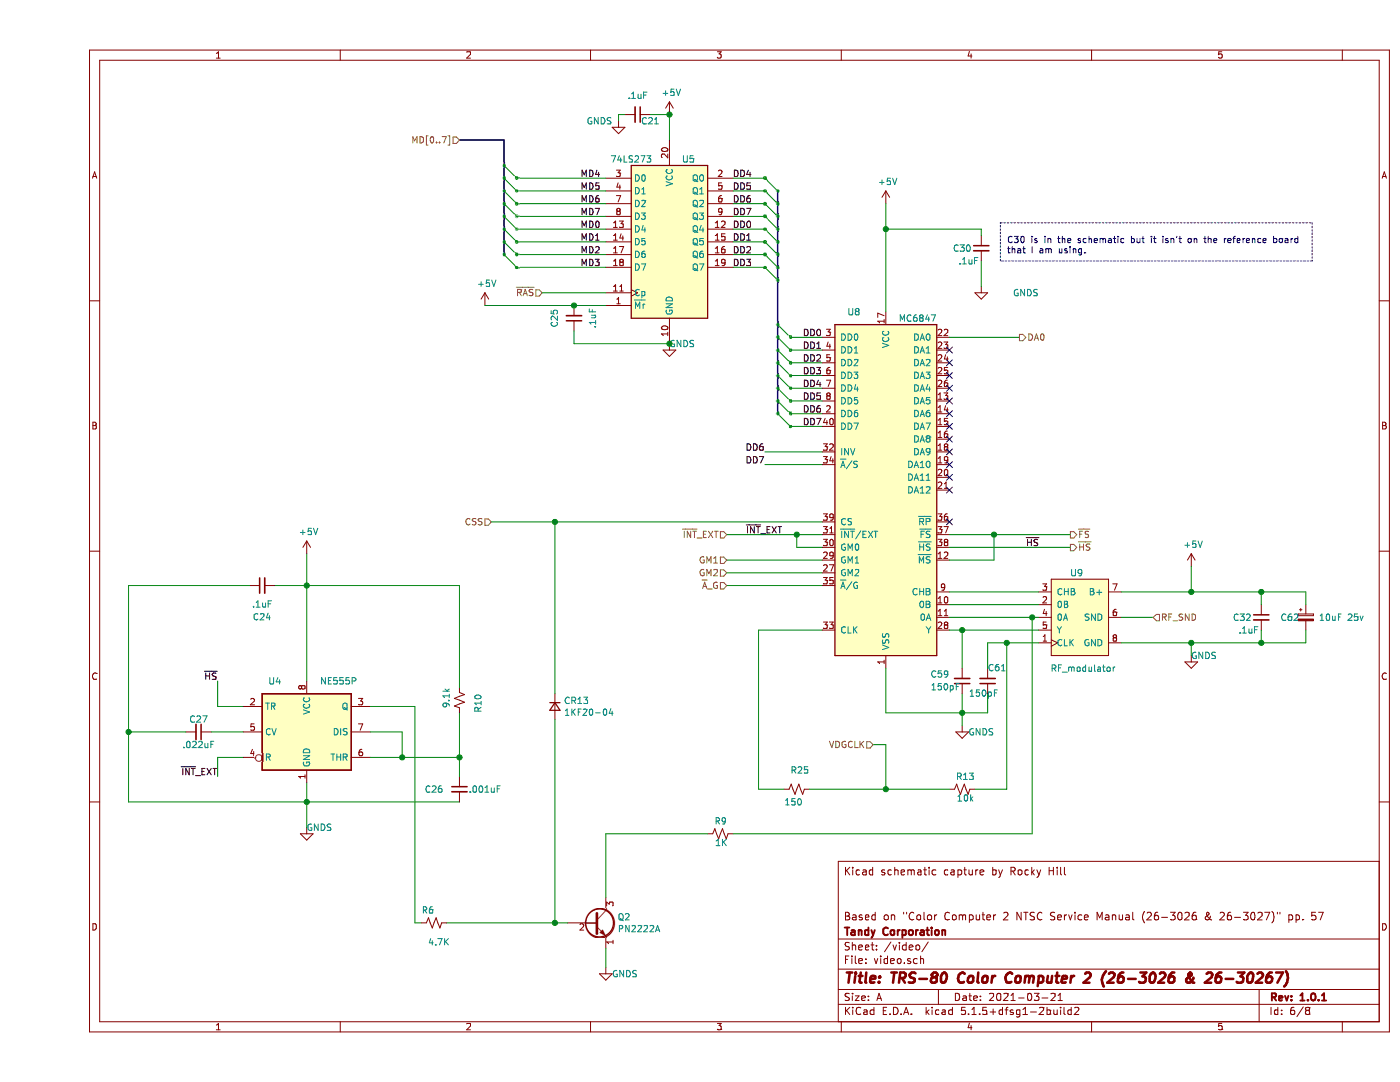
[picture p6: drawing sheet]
EESchema Schematic File Version 4
EELAYER 30 0
EELAYER END
$Descr A 11000 8500
encoding utf-8
Sheet 6 8
Title "TRS-80 Color Computer 2 (26-3026 & 26-30267)"
Date "2021-03-21"
Rev "1.0.1"
Comp "Tandy Corporation"
Comment1 "Based on \"Color Computer 2 NTSC Service Manual (26-3026 & 26-3027)\" pp. 57"
Comment2 ""
Comment3 ""
Comment4 "Kicad schematic capture by Rocky Hill"
$EndDescr
$Comp
L Video_Motorola:MC6847 U8
U 1 1
P 6650 3850
F 0 "U8" H 6400 5250 50  0000 C CNN
F 1 "MC6847" H 6900 5200 50  0000 C CNN
F 2 "Package_DIP:DIP-40_W15.24mm_Socket" H 6650 2350 50  0001 C CNN
F 3 "http://www.colorcomputerarchive.com/coco/Documents/Datasheets/MC6847 MOS Video Display Generator (Motorola).pdf" H 6550 5275 50  0001 C CNN
F 4 "http://www.on-shore.com/wp-content/uploads/2015/09/ipg2.pdf" H 6650 3850 50  0001 C CNN "Datasheet"
F 5 "digikey" H 6650 3850 50  0001 C CNN "Vendor"
F 6 "ED3048-5-ND" H 6650 3850 50  0001 C CNN "Vendor part#"
F 7 "ED40DT" H 6650 3850 50  0001 C CNN "Manufacturer part#"
	1    6650 3850
	1    0    0    -1  
$EndComp
Wire Wire Line
	5900 2650 6150 2650
Wire Wire Line
	6150 2750 5900 2750
Wire Wire Line
	5900 2850 6150 2850
Wire Wire Line
	6150 2950 5900 2950
Wire Wire Line
	5900 3050 6150 3050
Wire Wire Line
	6150 3150 5900 3150
Wire Wire Line
	5900 3250 6150 3250
Wire Wire Line
	6150 3350 5900 3350
Wire Wire Line
	5700 1400 5450 1400
Wire Wire Line
	5450 1500 5700 1500
Wire Wire Line
	5700 1600 5450 1600
Wire Wire Line
	5450 1700 5700 1700
Wire Wire Line
	5700 1800 5450 1800
Wire Wire Line
	5450 1900 5700 1900
Wire Wire Line
	5700 2000 5450 2000
Wire Wire Line
	5450 2100 5700 2100
Text Label 5600 1400 2    50   ~ 0
DD4
Text Label 5600 1500 2    50   ~ 0
DD5
Text Label 5600 1600 2    50   ~ 0
DD6
Text Label 5600 1700 2    50   ~ 0
DD7
Text Label 5600 1800 2    50   ~ 0
DD0
Text Label 5600 1900 2    50   ~ 0
DD1
Text Label 5600 2000 2    50   ~ 0
DD2
Text Label 5600 2100 2    50   ~ 0
DD3
$Comp
L power:GNDS #PWR?
U 1 1
P 4950 2700
AR Path="/602A51A8/606BF32A" Ref="#PWR?"  Part="1" 
AR Path="/60308A73/606BF32A" Ref="#PWR?"  Part="1" 
AR Path="/603E4732/606BF32A" Ref="#PWR?"  Part="1" 
AR Path="/603D345E/606BF32A" Ref="#PWR?"  Part="1" 
AR Path="/603D560B/606BF32A" Ref="#PWR0113"  Part="1" 
F 0 "#PWR0113" H 4950 2450 50  0001 C CNN
F 1 "GNDS" H 5050 2700 50  0000 C CNN
F 2 "" H 4950 2700 50  0001 C CNN
F 3 "" H 4950 2700 50  0001 C CNN
	1    4950 2700
	1    0    0    -1  
$EndComp
Text Label 4250 1400 0    50   ~ 0
MD4
Text Label 4250 1500 0    50   ~ 0
MD5
Text Label 4250 1600 0    50   ~ 0
MD6
Text Label 4250 1700 0    50   ~ 0
MD7
Text Label 4250 1800 0    50   ~ 0
MD0
Text Label 4250 1900 0    50   ~ 0
MD1
Text Label 4250 2000 0    50   ~ 0
MD2
Text Label 4250 2100 0    50   ~ 0
MD3
$Comp
L power:+5V #PWR?
U 1 1
P 4950 900
AR Path="/602A51A8/606BF338" Ref="#PWR?"  Part="1" 
AR Path="/60308A73/606BF338" Ref="#PWR?"  Part="1" 
AR Path="/603E4732/606BF338" Ref="#PWR?"  Part="1" 
AR Path="/603D345E/606BF338" Ref="#PWR?"  Part="1" 
AR Path="/603D560B/606BF338" Ref="#PWR0114"  Part="1" 
F 0 "#PWR0114" H 4950 750 50  0001 C CNN
F 1 "+5V" H 4965 1073 50  0000 C CNN
F 2 "" H 4950 900 50  0001 C CNN
F 3 "" H 4950 900 50  0001 C CNN
	1    4950 900 
	1    0    0    -1  
$EndComp
$Comp
L Device:C_Small C?
U 1 1
P 4700 900
AR Path="/602A51A8/606BF340" Ref="C?"  Part="1" 
AR Path="/60308A73/606BF340" Ref="C?"  Part="1" 
AR Path="/603E4732/606BF340" Ref="C?"  Part="1" 
AR Path="/603D345E/606BF340" Ref="C?"  Part="1" 
AR Path="/603D560B/606BF340" Ref="C21"  Part="1" 
F 0 "C21" V 4750 1000 50  0000 C CNN
F 1 ".1uF" V 4550 900 50  0000 C CNN
F 2 "Capacitor_THT:C_Axial_L3.8mm_D2.6mm_P10.00mm_Horizontal" H 4700 900 50  0001 C CNN
F 3 "https://www.vishay.com/docs/45164/aseries.pdf" H 4700 900 50  0001 C CNN
F 4 "digikey" V 4700 900 50  0001 C CNN "Vendor"
F 5 "1109PHCT-ND" V 4700 900 50  0001 C CNN "Vendor part#"
F 6 "A104K15X7RF5TAA" V 4700 900 50  0001 C CNN "Manufacturer part#"
	1    4700 900 
	0    1    1    0   
$EndComp
Wire Wire Line
	4950 900  4800 900 
Wire Wire Line
	4950 900  4950 1100
Connection ~ 4950 900 
$Comp
L power:GNDS #PWR?
U 1 1
P 4550 950
AR Path="/602A51A8/606BF349" Ref="#PWR?"  Part="1" 
AR Path="/60308A73/606BF349" Ref="#PWR?"  Part="1" 
AR Path="/603E4732/606BF349" Ref="#PWR?"  Part="1" 
AR Path="/603D345E/606BF349" Ref="#PWR?"  Part="1" 
AR Path="/603D560B/606BF349" Ref="#PWR0115"  Part="1" 
F 0 "#PWR0115" H 4550 700 50  0001 C CNN
F 1 "GNDS" H 4400 950 50  0000 C CNN
F 2 "" H 4550 950 50  0001 C CNN
F 3 "" H 4550 950 50  0001 C CNN
	1    4550 950 
	1    0    0    -1  
$EndComp
Wire Wire Line
	4600 900  4550 900 
Wire Wire Line
	4550 900  4550 950 
$Comp
L Device:C_Small C?
U 1 1
P 4200 2500
AR Path="/602A51A8/606BF353" Ref="C?"  Part="1" 
AR Path="/60308A73/606BF353" Ref="C?"  Part="1" 
AR Path="/603E4732/606BF353" Ref="C?"  Part="1" 
AR Path="/603D345E/606BF353" Ref="C?"  Part="1" 
AR Path="/603D560B/606BF353" Ref="C25"  Part="1" 
F 0 "C25" V 4350 2500 50  0000 C CNN
F 1 ".1uF" V 4050 2500 50  0000 C CNN
F 2 "Capacitor_THT:C_Axial_L3.8mm_D2.6mm_P10.00mm_Horizontal" H 4200 2500 50  0001 C CNN
F 3 "https://www.vishay.com/docs/45164/aseries.pdf" H 4200 2500 50  0001 C CNN
F 4 "digikey" V 4200 2500 50  0001 C CNN "Vendor"
F 5 "1109PHCT-ND" V 4200 2500 50  0001 C CNN "Vendor part#"
F 6 "A104K15X7RF5TAA" V 4200 2500 50  0001 C CNN "Manufacturer part#"
	1    4200 2500
	-1   0    0    1   
$EndComp
Wire Wire Line
	3950 2300 4450 2300
Wire Wire Line
	4450 2100 3750 2100
Wire Wire Line
	3750 2000 4450 2000
Wire Wire Line
	4450 1900 3750 1900
Wire Wire Line
	3750 1800 4450 1800
Wire Wire Line
	4450 1700 3750 1700
Wire Wire Line
	3750 1600 4450 1600
Wire Wire Line
	4450 1500 3750 1500
Wire Wire Line
	3750 1400 4450 1400
$Comp
L power:+5V #PWR?
U 1 1
P 3500 2400
AR Path="/602A51A8/606BF363" Ref="#PWR?"  Part="1" 
AR Path="/60308A73/606BF363" Ref="#PWR?"  Part="1" 
AR Path="/603E4732/606BF363" Ref="#PWR?"  Part="1" 
AR Path="/603D345E/606BF363" Ref="#PWR?"  Part="1" 
AR Path="/603D560B/606BF363" Ref="#PWR0116"  Part="1" 
F 0 "#PWR0116" H 3500 2250 50  0001 C CNN
F 1 "+5V" H 3515 2573 50  0000 C CNN
F 2 "" H 3500 2400 50  0001 C CNN
F 3 "" H 3500 2400 50  0001 C CNN
	1    3500 2400
	1    0    0    -1  
$EndComp
Wire Wire Line
	3500 2400 4200 2400
Connection ~ 4200 2400
Wire Wire Line
	4200 2400 4450 2400
Wire Wire Line
	4200 2600 4200 2700
Wire Wire Line
	4200 2700 4950 2700
$Comp
L 74xx:74LS273 U?
U 1 1
P 4950 1900
AR Path="/603D345E/606BF371" Ref="U?"  Part="1" 
AR Path="/603D560B/606BF371" Ref="U5"  Part="1" 
F 0 "U5" H 5100 2550 50  0000 C CNN
F 1 "74LS273" H 4650 2550 50  0000 C CNN
F 2 "Package_DIP:DIP-20_W7.62mm_Socket" H 4950 1900 50  0001 C CNN
F 3 "http://www.ti.com/lit/gpn/sn74LS273" H 4950 1900 50  0001 C CNN
F 4 "http://www.cnctech.us/pdfs/243-XX-1-XX_.pdf" H 4950 1900 50  0001 C CNN "Datasheet"
F 5 "digikey" H 4950 1900 50  0001 C CNN "Vendor"
F 6 "1175-1479-ND" H 4950 1900 50  0001 C CNN "Vendor part#"
F 7 "243-20-1-03" H 4950 1900 50  0001 C CNN "Manufacturer part#"
F 8 "digikey" H 4950 1900 50  0001 C CNN "Vendor"
F 9 "296-1657-5-ND" H 4950 1900 50  0001 C CNN "Vendor 2nd part#"
F 10 "SN74LS273N" H 4950 1900 50  0001 C CNN "Manufacturer 2nd part#"
	1    4950 1900
	1    0    0    -1  
$EndComp
Connection ~ 4950 2700
Text Label 6150 3050 2    50   ~ 0
DD4
Text Label 6150 3150 2    50   ~ 0
DD5
Text Label 6150 3250 2    50   ~ 0
DD6
Text Label 6150 3350 2    50   ~ 0
DD7
Text Label 6150 2650 2    50   ~ 0
DD0
Text Label 6150 2850 2    50   ~ 0
DD2
Text Label 6150 2950 2    50   ~ 0
DD3
Text Label 6150 2750 2    50   ~ 0
DD1
Entry Wire Line
	5800 3250 5900 3350
Entry Wire Line
	5800 3150 5900 3250
Entry Wire Line
	5800 3050 5900 3150
Entry Wire Line
	5800 2950 5900 3050
Entry Wire Line
	5800 2850 5900 2950
Entry Wire Line
	5800 2750 5900 2850
Entry Wire Line
	5800 2650 5900 2750
Entry Wire Line
	5800 2550 5900 2650
Entry Wire Line
	5700 2100 5800 2200
Entry Wire Line
	5700 2000 5800 2100
Entry Wire Line
	5700 1900 5800 2000
Entry Wire Line
	5700 1800 5800 1900
Entry Wire Line
	5700 1700 5800 1800
Entry Wire Line
	5700 1600 5800 1700
Entry Wire Line
	5700 1500 5800 1600
Entry Wire Line
	5700 1400 5800 1500
Entry Wire Line
	3650 1300 3750 1400
Entry Wire Line
	3650 1400 3750 1500
Entry Wire Line
	3650 1500 3750 1600
Entry Wire Line
	3650 1600 3750 1700
Entry Wire Line
	3650 1700 3750 1800
Entry Wire Line
	3650 1800 3750 1900
Entry Wire Line
	3650 1900 3750 2000
Entry Wire Line
	3650 2000 3750 2100
Wire Bus Line
	3650 1100 3300 1100
Text HLabel 3300 1100 0    50   Input ~ 0
MD[0..7]
$Comp
L RF_Module_Tandy:RF_modulator U9
U 1 1
P 8100 4400
F 0 "U9" H 8150 4300 50  0000 C CNN
F 1 "RF_modulator" H 8200 3550 50  0000 C CNN
F 2 "coco2:coco2_vertical_rf_sheild_3" H 8100 4400 50  0001 C CNN
F 3 "" H 8100 4400 50  0001 C CNN
	1    8100 4400
	1    0    0    -1  
$EndComp
Wire Wire Line
	7850 4850 7800 4850
Wire Wire Line
	7150 4750 7850 4750
$Comp
L power:+5V #PWR?
U 1 1
P 6650 1600
AR Path="/602A51A8/607B2D84" Ref="#PWR?"  Part="1" 
AR Path="/60308A73/607B2D84" Ref="#PWR?"  Part="1" 
AR Path="/603E4732/607B2D84" Ref="#PWR?"  Part="1" 
AR Path="/603D345E/607B2D84" Ref="#PWR?"  Part="1" 
AR Path="/603D560B/607B2D84" Ref="#PWR0132"  Part="1" 
F 0 "#PWR0132" H 6650 1450 50  0001 C CNN
F 1 "+5V" H 6665 1773 50  0000 C CNN
F 2 "" H 6650 1600 50  0001 C CNN
F 3 "" H 6650 1600 50  0001 C CNN
	1    6650 1600
	1    0    0    -1  
$EndComp
$Comp
L power:GNDS #PWR?
U 1 1
P 7250 5700
AR Path="/602A51A8/607B6B60" Ref="#PWR?"  Part="1" 
AR Path="/60308A73/607B6B60" Ref="#PWR?"  Part="1" 
AR Path="/603E4732/607B6B60" Ref="#PWR?"  Part="1" 
AR Path="/603D345E/607B6B60" Ref="#PWR?"  Part="1" 
AR Path="/603D560B/607B6B60" Ref="#PWR0134"  Part="1" 
F 0 "#PWR0134" H 7250 5450 50  0001 C CNN
F 1 "GNDS" H 7400 5650 50  0000 C CNN
F 2 "" H 7250 5700 50  0001 C CNN
F 3 "" H 7250 5700 50  0001 C CNN
	1    7250 5700
	1    0    0    -1  
$EndComp
$Comp
L power:GNDS #PWR?
U 1 1
P 9050 5150
AR Path="/602A51A8/607B84AF" Ref="#PWR?"  Part="1" 
AR Path="/60308A73/607B84AF" Ref="#PWR?"  Part="1" 
AR Path="/603E4732/607B84AF" Ref="#PWR?"  Part="1" 
AR Path="/603D345E/607B84AF" Ref="#PWR?"  Part="1" 
AR Path="/603D560B/607B84AF" Ref="#PWR0135"  Part="1" 
F 0 "#PWR0135" H 9050 4900 50  0001 C CNN
F 1 "GNDS" H 9150 5150 50  0000 C CNN
F 2 "" H 9050 5150 50  0001 C CNN
F 3 "" H 9050 5150 50  0001 C CNN
	1    9050 5150
	1    0    0    -1  
$EndComp
Wire Wire Line
	9050 5050 9050 5150
$Comp
L power:+5V #PWR?
U 1 1
P 9050 4450
AR Path="/602A51A8/607BA50D" Ref="#PWR?"  Part="1" 
AR Path="/60308A73/607BA50D" Ref="#PWR?"  Part="1" 
AR Path="/603E4732/607BA50D" Ref="#PWR?"  Part="1" 
AR Path="/603D345E/607BA50D" Ref="#PWR?"  Part="1" 
AR Path="/603D560B/607BA50D" Ref="#PWR0137"  Part="1" 
F 0 "#PWR0137" H 9050 4300 50  0001 C CNN
F 1 "+5V" H 9065 4623 50  0000 C CNN
F 2 "" H 9050 4450 50  0001 C CNN
F 3 "" H 9050 4450 50  0001 C CNN
	1    9050 4450
	1    0    0    -1  
$EndComp
Wire Wire Line
	9050 4650 9050 4450
Wire Wire Line
	8500 4650 9050 4650
Wire Wire Line
	6150 4950 5650 4950
Wire Wire Line
	5650 4950 5650 6200
Text HLabel 8750 4850 2    50   Input ~ 0
RF_SND
Wire Wire Line
	8500 4850 8750 4850
$Comp
L Device:R_Small_US R?
U 1 1
P 5950 6200
AR Path="/60273794/607CA1E6" Ref="R?"  Part="1" 
AR Path="/603D345E/607CA1E6" Ref="R?"  Part="1" 
AR Path="/603D560B/607CA1E6" Ref="R25"  Part="1" 
F 0 "R25" V 5800 6150 50  0000 L CNN
F 1 "150" V 6050 6100 50  0000 L CNN
F 2 "Resistor_THT:R_Axial_DIN0207_L6.3mm_D2.5mm_P10.16mm_Horizontal" H 5950 6200 50  0001 C CNN
F 3 "https://www.seielect.com/catalog/sei-cf_cfm.pdf" H 5950 6200 50  0001 C CNN
F 4 "digikey" H 5950 6200 50  0001 C CNN "Vendor"
F 5 "CF14JT150RCT-ND " H 5950 6200 50  0001 C CNN "Vendor part#"
F 6 "CF14JT150R" H 5950 6200 50  0001 C CNN "Manufacturer part#"
	1    5950 6200
	0    1    1    0   
$EndComp
$Comp
L Device:R_Small_US R?
U 1 1
P 7250 6200
AR Path="/60273794/607CD01E" Ref="R?"  Part="1" 
AR Path="/603D345E/607CD01E" Ref="R?"  Part="1" 
AR Path="/603D560B/607CD01E" Ref="R13"  Part="1" 
F 0 "R13" V 7150 6150 50  0000 L CNN
F 1 "10k" V 7318 6155 50  0000 L CNN
F 2 "Resistor_THT:R_Axial_DIN0207_L6.3mm_D2.5mm_P10.16mm_Horizontal" H 7250 6200 50  0001 C CNN
F 3 "https://www.seielect.com/catalog/sei-cf_cfm.pdf" H 7250 6200 50  0001 C CNN
F 4 "digikey" H 7250 6200 50  0001 C CNN "Vendor"
F 5 "CF14JT10K0CT-ND" H 7250 6200 50  0001 C CNN "Vendor part#"
F 6 "CF14JT10K0" H 7250 6200 50  0001 C CNN "Manufacturer part#"
	1    7250 6200
	0    1    1    0   
$EndComp
Wire Wire Line
	5650 6200 5850 6200
Wire Wire Line
	6050 6200 6650 6200
Wire Wire Line
	7150 4650 7850 4650
Text HLabel 6550 5850 0    50   Input ~ 0
VDGCLK
Wire Wire Line
	6550 5850 6650 5850
Wire Wire Line
	6650 5850 6650 6200
Connection ~ 6650 6200
Wire Wire Line
	6650 6200 7150 6200
$Comp
L Device:C_Small C?
U 1 1
P 7250 5350
AR Path="/60273794/60804DBD" Ref="C?"  Part="1" 
AR Path="/603D560B/60804DBD" Ref="C59"  Part="1" 
F 0 "C59" H 7500 5300 50  0000 R CNN
F 1 "150pF" H 7500 5400 50  0000 R CNN
F 2 "Capacitor_THT:C_Rect_L7.2mm_W2.5mm_P5.00mm_FKS2_FKP2_MKS2_MKP2" H 7250 5350 50  0001 C CNN
F 3 "https://product.tdk.com/info/en/catalog/datasheets/leadmlcc_halogenfree_fa_en.pdf?ref_disty=digikey" H 7250 5350 50  0001 C CNN
F 4 "digikey" H 7250 5350 50  0001 C CNN "Vendor"
F 5 "445-180756-1-ND" H 7250 5350 50  0001 C CNN "Vendor part#"
F 6 "FA28C0G2E151JNU06" H 7250 5350 50  0001 C CNN "Manufacturer part#"
	1    7250 5350
	-1   0    0    1   
$EndComp
$Comp
L Device:C_Small C?
U 1 1
P 7450 5350
AR Path="/60273794/6080638F" Ref="C?"  Part="1" 
AR Path="/603D560B/6080638F" Ref="C61"  Part="1" 
F 0 "C61" H 7450 5250 50  0000 R CNN
F 1 "150pF" H 7600 5450 50  0000 R CNN
F 2 "Capacitor_THT:C_Rect_L7.2mm_W2.5mm_P5.00mm_FKS2_FKP2_MKS2_MKP2" H 7450 5350 50  0001 C CNN
F 3 "https://product.tdk.com/info/en/catalog/datasheets/leadmlcc_halogenfree_fa_en.pdf?ref_disty=digikey" H 7450 5350 50  0001 C CNN
F 4 "digikey" H 7450 5350 50  0001 C CNN "Vendor"
F 5 "445-180756-1-ND" H 7450 5350 50  0001 C CNN "Vendor part#"
F 6 "FA28C0G2E151JNU06" H 7450 5350 50  0001 C CNN "Manufacturer part#"
	1    7450 5350
	-1   0    0    1   
$EndComp
Wire Wire Line
	7150 4950 7250 4950
Wire Wire Line
	7250 5600 7250 5700
Wire Wire Line
	6650 5250 6650 5600
Wire Wire Line
	7600 5050 7600 6200
Wire Wire Line
	7350 6200 7600 6200
Wire Wire Line
	6650 5600 7250 5600
Wire Wire Line
	7450 5250 7450 5050
Wire Wire Line
	7450 5050 7600 5050
Wire Wire Line
	7250 5250 7250 4950
Connection ~ 7250 4950
Wire Wire Line
	7250 4950 7850 4950
Wire Wire Line
	7250 5450 7250 5600
Connection ~ 7250 5600
Wire Wire Line
	7450 5600 7250 5600
Wire Wire Line
	7450 5450 7450 5600
NoConn ~ 7150 2750
NoConn ~ 7150 2850
NoConn ~ 7150 2950
NoConn ~ 7150 3050
NoConn ~ 7150 3150
NoConn ~ 7150 3250
NoConn ~ 7150 3350
NoConn ~ 7150 3450
NoConn ~ 7150 3550
NoConn ~ 7150 3650
NoConn ~ 7150 3750
NoConn ~ 7150 3850
Text HLabel 8100 4200 2    50   Output ~ 0
~FS
Text HLabel 8100 4300 2    50   Output ~ 0
~HS
Wire Wire Line
	7150 4200 7500 4200
Wire Wire Line
	7150 4300 8100 4300
Wire Wire Line
	7150 4400 7500 4400
Wire Wire Line
	7500 4400 7500 4200
Connection ~ 7500 4200
Wire Wire Line
	7500 4200 8100 4200
Text HLabel 3550 4100 0    50   Input ~ 0
CSS
Text HLabel 5400 4200 0    50   Input ~ 0
~INT~_EXT
Text HLabel 5400 4400 0    50   Input ~ 0
GM1
Text HLabel 5400 4500 0    50   Input ~ 0
GM2
Text HLabel 5400 4600 0    50   Input ~ 0
~A~_G
Wire Wire Line
	6150 4200 5950 4200
Wire Wire Line
	6150 4300 5950 4300
Wire Wire Line
	5950 4300 5950 4200
Connection ~ 5950 4200
Wire Wire Line
	5950 4200 5400 4200
Wire Wire Line
	5400 4400 6150 4400
Wire Wire Line
	6150 4500 5400 4500
Wire Wire Line
	6150 4600 5400 4600
Text Label 5700 3550 2    50   ~ 0
DD6
Text Label 5700 3650 2    50   ~ 0
DD7
Wire Wire Line
	6150 3650 5700 3650
Wire Wire Line
	6150 3550 5700 3550
Text HLabel 7700 2650 2    50   Output ~ 0
DA0
Wire Wire Line
	7700 2650 7150 2650
Text HLabel 3950 2300 0    50   Input ~ 0
~RAS
NoConn ~ 7150 4100
$Comp
L Transistor_BJT:2N3904 Q2
U 1 1
P 4350 7250
F 0 "Q2" H 4540 7296 50  0000 L CNN
F 1 "PN2222A" H 4540 7205 50  0000 L CNN
F 2 "Package_TO_SOT_THT:TO-92_Inline" H 4550 7175 50  0001 L CIN
F 3 "https://my.centralsemi.com/datasheets/PN2221-2222A.PDF" H 4350 7250 50  0001 L CNN
F 4 "digikey" H 4350 7250 50  0001 C CNN "Vendor"
F 5 "1514-PN2222APBFREE-ND" H 4350 7250 50  0001 C CNN "Vendor part#"
F 6 "PN2222A PBFREE" H 4350 7250 50  0001 C CNN "Manufacturer part#"
	1    4350 7250
	1    0    0    -1  
$EndComp
$Comp
L Timer:NE555P U4
U 1 1
P 2100 5750
F 0 "U4" H 1850 6150 50  0000 C CNN
F 1 "NE555P" H 2350 6150 50  0000 C CNN
F 2 "Package_DIP:DIP-8_W7.62mm_Socket" H 2750 5350 50  0001 C CNN
F 3 "https://www.ti.com/general/docs/suppproductinfo.tsp?distId=10&gotoUrl=https%3A%2F%2Fwww.ti.com%2Flit%2Fgpn%2Fse555" H 2950 5350 50  0001 C CNN
F 4 "digikey" H 2100 5750 50  0001 C CNN "Vendor"
F 5 "AE9986-ND" H 2100 5750 50  0001 C CNN "Vendor part#"
F 6 "A 08-LC-TT" H 2100 5750 50  0001 C CNN "Manufacturer part#"
F 7 "296-NE555P-ND" H 2100 5750 50  0001 C CNN "Vendor2 part#"
F 8 "NE555P" H 2100 5750 50  0001 C CNN "Manufacturer2 part#"
	1    2100 5750
	1    0    0    -1  
$EndComp
$Comp
L Device:R_Small_US R?
U 1 1
P 3300 5500
AR Path="/60273794/608B4287" Ref="R?"  Part="1" 
AR Path="/603D345E/608B4287" Ref="R?"  Part="1" 
AR Path="/603D560B/608B4287" Ref="R10"  Part="1" 
F 0 "R10" V 3150 5450 50  0000 L CNN
F 1 "9.1k" V 3400 5400 50  0000 L CNN
F 2 "Resistor_THT:R_Axial_DIN0207_L6.3mm_D2.5mm_P10.16mm_Horizontal" H 3300 5500 50  0001 C CNN
F 3 "https://www.seielect.com/catalog/sei-cf_cfm.pdf" H 3300 5500 50  0001 C CNN
F 4 "digikey" H 3300 5500 50  0001 C CNN "Vendor"
F 5 "CF14JT9K10CT-ND" H 3300 5500 50  0001 C CNN "Vendor part#"
F 6 "CF14JT9K10" H 3300 5500 50  0001 C CNN "Manufacturer part#"
	1    3300 5500
	-1   0    0    1   
$EndComp
$Comp
L Device:C_Small C?
U 1 1
P 1750 4600
AR Path="/602A51A8/608B8730" Ref="C?"  Part="1" 
AR Path="/60308A73/608B8730" Ref="C?"  Part="1" 
AR Path="/603E4732/608B8730" Ref="C?"  Part="1" 
AR Path="/603D345E/608B8730" Ref="C?"  Part="1" 
AR Path="/603D560B/608B8730" Ref="C24"  Part="1" 
F 0 "C24" V 1500 4600 50  0000 C CNN
F 1 ".1uF" V 1600 4600 50  0000 C CNN
F 2 "Capacitor_THT:C_Axial_L3.8mm_D2.6mm_P10.00mm_Horizontal" H 1750 4600 50  0001 C CNN
F 3 "https://www.vishay.com/docs/45164/aseries.pdf" H 1750 4600 50  0001 C CNN
F 4 "digikey" V 1750 4600 50  0001 C CNN "Vendor"
F 5 "1109PHCT-ND" V 1750 4600 50  0001 C CNN "Vendor part#"
F 6 "A104K15X7RF5TAA" V 1750 4600 50  0001 C CNN "Manufacturer part#"
	1    1750 4600
	0    -1   -1   0   
$EndComp
$Comp
L Device:C_Small C?
U 1 1
P 1250 5750
AR Path="/602A51A8/608C2CEF" Ref="C?"  Part="1" 
AR Path="/603D560B/608C2CEF" Ref="C27"  Part="1" 
F 0 "C27" V 1150 5750 50  0000 C CNN
F 1 ".022uF" V 1350 5750 50  0000 C CNN
F 2 "Capacitor_THT:C_Disc_D8.0mm_W2.5mm_P5.00mm" H 1250 5750 50  0001 C CNN
F 3 "https://api.kemet.com/component-edge/download/datasheet/C317C223M5U5TA7301.pdf" H 1250 5750 50  0001 C CNN
F 4 "digikey" H 1250 5750 50  0001 C CNN "Vendor"
F 5 "399-14073-1-ND" H 1250 5750 50  0001 C CNN "Vendor part#"
F 6 "C317C223M5U5TA7301" H 1250 5750 50  0001 C CNN "Manufacturer part#"
	1    1250 5750
	0    1    1    0   
$EndComp
$Comp
L Device:R_Small_US R?
U 1 1
P 3100 7250
AR Path="/60273794/608C6535" Ref="R?"  Part="1" 
AR Path="/603D560B/608C6535" Ref="R6"  Part="1" 
F 0 "R6" V 3000 7150 50  0000 L CNN
F 1 "4.7K" V 3250 7200 50  0000 L CNN
F 2 "Resistor_THT:R_Axial_DIN0207_L6.3mm_D2.5mm_P10.16mm_Horizontal" H 3100 7250 50  0001 C CNN
F 3 "https://www.seielect.com/catalog/sei-cf_cfm.pdf" H 3100 7250 50  0001 C CNN
F 4 "digikey" H 3100 7250 50  0001 C CNN "Vendor"
F 5 "CF14JT4K70CT-ND  " H 3100 7250 50  0001 C CNN "Vendor part#"
F 6 "Stackpole Electronics Inc" H 3100 7250 50  0001 C CNN "Manufacturer part#"
	1    3100 7250
	0    1    1    0   
$EndComp
$Comp
L Device:D_Small CR13
U 1 1
P 4050 5550
F 0 "CR13" V 4004 5620 50  0000 L CNN
F 1 "1KF20-04" V 4095 5620 50  0000 L CNN
F 2 "Diode_THT:D_A-405_P10.16mm_Horizontal" V 4050 5550 50  0001 C CNN
F 3 "https://rocelec.widen.net/view/pdf/bhc41r7lwc/ONSM-S-A0003539415-1.pdf?t.download=true&u=5oefqw" V 4050 5550 50  0001 C CNN
F 4 "digikey" H 4050 5550 50  0001 C CNN "Vendor"
F 5 " 1N4148FS-ND" H 4050 5550 50  0001 C CNN "Vendor part#"
F 6 "1N4148" H 4050 5550 50  0001 C CNN "Manufacturer part#"
	1    4050 5550
	0    1    1    0   
$EndComp
Wire Wire Line
	4050 5450 4050 4100
Connection ~ 4050 4100
$Comp
L power:GNDS #PWR?
U 1 1
P 4450 7600
AR Path="/602A51A8/60900136" Ref="#PWR?"  Part="1" 
AR Path="/60308A73/60900136" Ref="#PWR?"  Part="1" 
AR Path="/603E4732/60900136" Ref="#PWR?"  Part="1" 
AR Path="/603D345E/60900136" Ref="#PWR?"  Part="1" 
AR Path="/603D560B/60900136" Ref="#PWR0161"  Part="1" 
F 0 "#PWR0161" H 4450 7350 50  0001 C CNN
F 1 "GNDS" H 4600 7550 50  0000 C CNN
F 2 "" H 4450 7600 50  0001 C CNN
F 3 "" H 4450 7600 50  0001 C CNN
	1    4450 7600
	1    0    0    -1  
$EndComp
Wire Wire Line
	4450 7450 4450 7600
Wire Wire Line
	4050 7250 4150 7250
Wire Wire Line
	4050 4100 6150 4100
Wire Wire Line
	3550 4100 4050 4100
Wire Wire Line
	4050 5650 4050 7250
Connection ~ 7600 5050
Wire Wire Line
	7600 5050 7850 5050
Wire Wire Line
	4450 7050 4450 6550
Wire Wire Line
	7800 6550 7800 4850
Connection ~ 7800 4850
Wire Wire Line
	7800 4850 7150 4850
$Comp
L Device:R_Small_US R?
U 1 1
P 5350 6550
AR Path="/60273794/6094C2F3" Ref="R?"  Part="1" 
AR Path="/603D560B/6094C2F3" Ref="R9"  Part="1" 
F 0 "R9" V 5250 6500 50  0000 L CNN
F 1 "1K" V 5418 6505 50  0000 L CNN
F 2 "Resistor_THT:R_Axial_DIN0207_L6.3mm_D2.5mm_P10.16mm_Horizontal" H 5350 6550 50  0001 C CNN
F 3 "https://www.seielect.com/catalog/sei-cf_cfm.pdf" H 5350 6550 50  0001 C CNN
F 4 "digikey" H 5350 6550 50  0001 C CNN "Vendor"
F 5 "CF14JT1K00CT-ND" H 5350 6550 50  0001 C CNN "Vendor part#"
F 6 "CF14JT1K00" H 5350 6550 50  0001 C CNN "Manufacturer part#"
	1    5350 6550
	0    1    1    0   
$EndComp
Wire Wire Line
	7800 6550 5450 6550
Wire Wire Line
	5250 6550 4450 6550
$Comp
L power:GNDS #PWR?
U 1 1
P 2100 6500
AR Path="/602A51A8/60968DE4" Ref="#PWR?"  Part="1" 
AR Path="/60308A73/60968DE4" Ref="#PWR?"  Part="1" 
AR Path="/603E4732/60968DE4" Ref="#PWR?"  Part="1" 
AR Path="/603D345E/60968DE4" Ref="#PWR?"  Part="1" 
AR Path="/603D560B/60968DE4" Ref="#PWR0162"  Part="1" 
F 0 "#PWR0162" H 2100 6250 50  0001 C CNN
F 1 "GNDS" H 2200 6500 50  0000 C CNN
F 2 "" H 2100 6500 50  0001 C CNN
F 3 "" H 2100 6500 50  0001 C CNN
	1    2100 6500
	1    0    0    -1  
$EndComp
Wire Wire Line
	2100 6150 2100 6300
Wire Wire Line
	1600 5750 1350 5750
Wire Wire Line
	1150 5750 700  5750
Wire Wire Line
	700  5750 700  6300
Wire Wire Line
	700  6300 2100 6300
Connection ~ 2100 6300
Wire Wire Line
	2100 6300 2100 6500
$Comp
L power:+5V #PWR?
U 1 1
P 2100 4350
AR Path="/602A51A8/60977542" Ref="#PWR?"  Part="1" 
AR Path="/60308A73/60977542" Ref="#PWR?"  Part="1" 
AR Path="/603E4732/60977542" Ref="#PWR?"  Part="1" 
AR Path="/603D345E/60977542" Ref="#PWR?"  Part="1" 
AR Path="/603D560B/60977542" Ref="#PWR0163"  Part="1" 
F 0 "#PWR0163" H 2100 4200 50  0001 C CNN
F 1 "+5V" H 2115 4523 50  0000 C CNN
F 2 "" H 2100 4350 50  0001 C CNN
F 3 "" H 2100 4350 50  0001 C CNN
	1    2100 4350
	1    0    0    -1  
$EndComp
Wire Wire Line
	2600 5750 2850 5750
Wire Wire Line
	2850 5750 2850 5950
Wire Wire Line
	2850 5950 2600 5950
Wire Wire Line
	3300 4600 2100 4600
Wire Wire Line
	2850 5950 3300 5950
Wire Wire Line
	3300 5950 3300 5600
Connection ~ 2850 5950
$Comp
L Device:C_Small C?
U 1 1
P 3300 6200
AR Path="/602A51A8/60995934" Ref="C?"  Part="1" 
AR Path="/60308A73/60995934" Ref="C?"  Part="1" 
AR Path="/603E4732/60995934" Ref="C?"  Part="1" 
AR Path="/603D345E/60995934" Ref="C?"  Part="1" 
AR Path="/603D560B/60995934" Ref="C26"  Part="1" 
F 0 "C26" H 3100 6200 50  0000 C CNN
F 1 ".001uF" H 3500 6200 50  0000 C CNN
F 2 "Capacitor_THT:C_Rect_L4.0mm_W2.5mm_P2.50mm" H 3300 6200 50  0001 C CNN
F 3 "https://api.kemet.com/component-edge/download/datasheet/C315C102K1R5TA7301.pdf" H 3300 6200 50  0001 C CNN
F 4 "digikey" V 3300 6200 50  0001 C CNN "Vendor"
F 5 "399-13913-1-ND" V 3300 6200 50  0001 C CNN "Vendor part#"
F 6 "C315C102K1R5TA7301" V 3300 6200 50  0001 C CNN "Manufacturer part#"
	1    3300 6200
	1    0    0    -1  
$EndComp
Wire Wire Line
	3300 6300 2100 6300
Wire Wire Line
	3300 5950 3300 6100
Connection ~ 3300 5950
Wire Wire Line
	4050 7250 3200 7250
Connection ~ 4050 7250
Wire Wire Line
	2950 5550 2950 7250
Wire Wire Line
	2950 7250 3000 7250
Wire Wire Line
	2600 5550 2950 5550
Text Label 7750 4300 0    50   ~ 0
~HS
Text Label 1400 5350 2    50   ~ 0
~HS
Wire Wire Line
	1600 5550 1400 5550
Wire Wire Line
	1400 5550 1400 5350
Text Label 5550 4200 0    50   ~ 0
~INT~_EXT
Text Label 1400 6100 2    50   ~ 0
~INT~_EXT
Wire Wire Line
	1600 5950 1400 5950
Wire Wire Line
	1400 5950 1400 6100
Wire Wire Line
	2100 4350 2100 4600
Connection ~ 2100 4600
Wire Wire Line
	2100 4600 2100 5350
Wire Wire Line
	3300 4600 3300 5400
Wire Wire Line
	1850 4600 2100 4600
Wire Wire Line
	1650 4600 700  4600
Wire Wire Line
	700  4600 700  5750
Connection ~ 700  5750
$Comp
L Device:C_Small C?
U 1 1
P 9600 4850
AR Path="/602A51A8/60A3B5B6" Ref="C?"  Part="1" 
AR Path="/60308A73/60A3B5B6" Ref="C?"  Part="1" 
AR Path="/603E4732/60A3B5B6" Ref="C?"  Part="1" 
AR Path="/603D345E/60A3B5B6" Ref="C?"  Part="1" 
AR Path="/603D560B/60A3B5B6" Ref="C32"  Part="1" 
F 0 "C32" H 9450 4850 50  0000 C CNN
F 1 ".1uF" H 9500 4750 50  0000 C CNN
F 2 "Capacitor_THT:C_Axial_L3.8mm_D2.6mm_P10.00mm_Horizontal" H 9600 4850 50  0001 C CNN
F 3 "https://www.vishay.com/docs/45164/aseries.pdf" H 9600 4850 50  0001 C CNN
F 4 "digikey" V 9600 4850 50  0001 C CNN "Vendor"
F 5 "1109PHCT-ND" V 9600 4850 50  0001 C CNN "Vendor part#"
F 6 "A104K15X7RF5TAA" H 9600 4850 50  0001 C CNN "Manufacturer part#"
	1    9600 4850
	1    0    0    -1  
$EndComp
Connection ~ 9050 5050
Wire Wire Line
	9050 5050 9600 5050
Wire Wire Line
	8500 5050 9050 5050
Connection ~ 9050 4650
Wire Wire Line
	9050 4650 9600 4650
Wire Wire Line
	9600 4650 9600 4750
Wire Wire Line
	9600 4950 9600 5050
$Comp
L Device:CP_Small C?
U 1 1
P 9950 4850
AR Path="/602A51A8/60A6A791" Ref="C?"  Part="1" 
AR Path="/603CF7B8/60A6A791" Ref="C?"  Part="1" 
AR Path="/603D560B/60A6A791" Ref="C62"  Part="1" 
F 0 "C62" H 9750 4850 50  0000 L CNN
F 1 "10uF 25v" H 10050 4850 50  0000 L CNN
F 2 "Capacitor_THT:CP_Radial_D5.0mm_P2.00mm" H 9950 4850 50  0001 C CNN
F 3 "http://nichicon-us.com/english/products/pdfs/e-upw.pdf" H 9950 4850 50  0001 C CNN
F 4 "digikey" H 9950 4850 50  0001 C CNN "Vendor"
F 5 "493-1809-ND" H 9950 4850 50  0001 C CNN "Vendor part#"
F 6 "UPW1E100MDD" H 9950 4850 50  0001 C CNN "Manufacturer part#"
	1    9950 4850
	1    0    0    -1  
$EndComp
Wire Wire Line
	9950 4750 9950 4650
Wire Wire Line
	9950 4650 9600 4650
Connection ~ 9600 4650
Wire Wire Line
	9950 4950 9950 5050
Wire Wire Line
	9950 5050 9600 5050
Connection ~ 9600 5050
$Comp
L Device:C_Small C?
U 1 1
P 7400 1950
AR Path="/602A51A8/60B21EEE" Ref="C?"  Part="1" 
AR Path="/60308A73/60B21EEE" Ref="C?"  Part="1" 
AR Path="/603E4732/60B21EEE" Ref="C?"  Part="1" 
AR Path="/603D345E/60B21EEE" Ref="C?"  Part="1" 
AR Path="/603D560B/60B21EEE" Ref="C30"  Part="1" 
F 0 "C30" H 7250 1950 50  0000 C CNN
F 1 ".1uF" H 7300 1850 50  0000 C CNN
F 2 "Capacitor_THT:C_Axial_L3.8mm_D2.6mm_P10.00mm_Horizontal" H 7400 1950 50  0001 C CNN
F 3 "https://www.vishay.com/docs/45164/aseries.pdf" H 7400 1950 50  0001 C CNN
F 4 "digikey" V 7400 1950 50  0001 C CNN "Vendor"
F 5 "1109PHCT-ND" V 7400 1950 50  0001 C CNN "Vendor part#"
F 6 "A104K15X7RF5TAA" H 7400 1950 50  0001 C CNN "Manufacturer part#"
	1    7400 1950
	1    0    0    -1  
$EndComp
Wire Wire Line
	6650 1600 6650 1800
Wire Wire Line
	7400 1850 7400 1800
Wire Wire Line
	7400 1800 6650 1800
Connection ~ 6650 1800
Wire Wire Line
	6650 1800 6650 2450
$Comp
L power:GNDS #PWR?
U 1 1
P 7400 2250
AR Path="/602A51A8/60B37AB5" Ref="#PWR?"  Part="1" 
AR Path="/60308A73/60B37AB5" Ref="#PWR?"  Part="1" 
AR Path="/603E4732/60B37AB5" Ref="#PWR?"  Part="1" 
AR Path="/603D345E/60B37AB5" Ref="#PWR?"  Part="1" 
AR Path="/603D560B/60B37AB5" Ref="#PWR0188"  Part="1" 
F 0 "#PWR0188" H 7400 2000 50  0001 C CNN
F 1 "GNDS" H 7750 2200 50  0000 C CNN
F 2 "" H 7400 2250 50  0001 C CNN
F 3 "" H 7400 2250 50  0001 C CNN
	1    7400 2250
	1    0    0    -1  
$EndComp
Wire Wire Line
	7400 2050 7400 2250
Text Notes 7600 2000 0    50   ~ 0
C30 is in the schematic but it isn't on the reference board\nthat I am using.
Wire Notes Line
	7550 1750 10000 1750
Wire Notes Line
	10000 1750 10000 2050
Wire Notes Line
	10000 2050 7550 2050
Wire Notes Line
	7550 2050 7550 1750
Wire Bus Line
	3650 1100 3650 2000
Wire Bus Line
	5800 1500 5800 3250
$EndSCHEMATC
